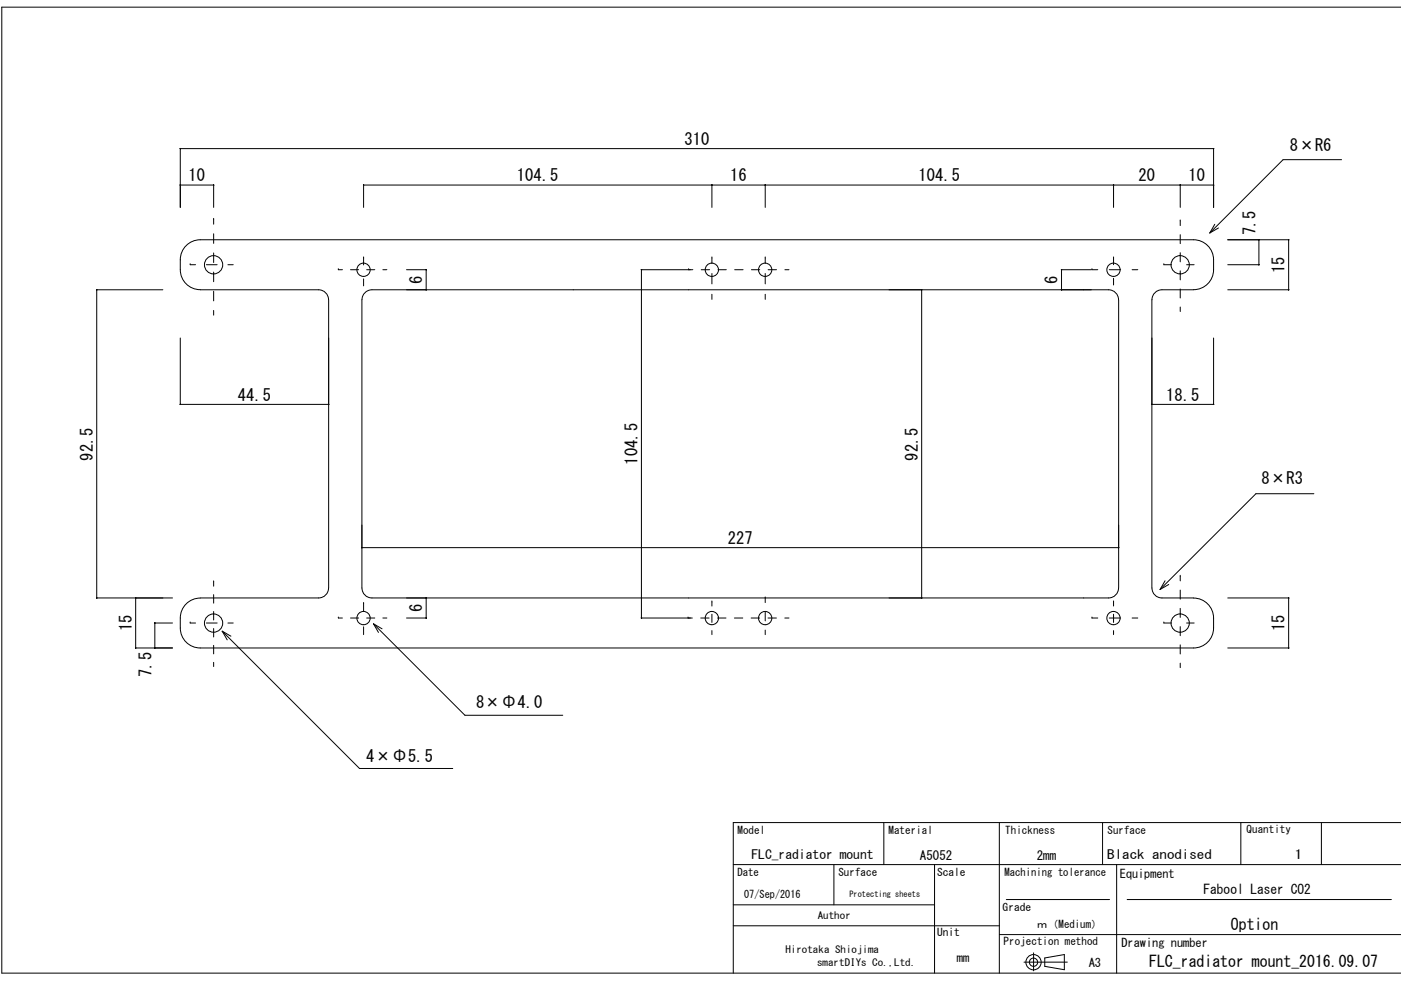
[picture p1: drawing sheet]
<svg xmlns="http://www.w3.org/2000/svg" width="297mm" height="210mm" viewBox="0 0 297 210" stroke-linecap="round" stroke-linejoin="round" font-family="sans-serif">
<g fill="none" stroke="#000" stroke-width=".21">
<path d="M297 1.5h-296.6v204.8h296.6M38.2 31.5h.1M38.2 39.2v.1M38.2 39.2h7.1M38.2 31.5v.1M45.3 39.2v.1M45.3 39.2v4.8M77.1 39.2v4.8M77.1 39.2h180.2M77.1 39.2v.1M150.9 39.2v.1M150.9 39.2v4.8"/>
<path d="M162.2 39.2v.1M162.2 39.2v4.8M162.3 39.2v.1M236.1 39.2v.1M236.1 39.2v4.8M250.2 39.2v.1M250.2 39.2v4.8M250.3 39.2v.1M257.3 31.5v.1M257.3 39.2v.1M284.4 33.9h-12.4l-15.5 15.5M38.2 44v-12.5h219.1v12.5"/>
<path d="M40.3 56.1h.1M40.3 56.1h1.2M43.8 56.1h2.2M45.3 46.5h.1M45.3 46.5v1M45.3 49.6v2M45.3 53.6v2.1M45.3 57.7v2M48.3 56.1h1.1M71.7 57.2h.1M71.7 57.2h.9M74.3 57.2h1.7"/>
<path d="M77.1 54.7h.1M77.1 54.7v1.5M77.1 59.1v1.5M77.7 57.2h1.8M81.2 57.2h.8M86.2 57.2h4.2M90.3 57.1v.1M90.4 57.1v4.4M90.4 57.2h.1M136 57.1v.1M136 57.2h10.9M136 57.1v74"/>
<path d="M136 57.2h.1M146 57.2h.1M148.7 57.2h1.8M150.9 54.7h.1M150.9 54.7v1.1M150.9 58v2.2M152.2 57.2h1.8M155.8 57.2h1.7M159.3 57.2h1.8M162.2 54.7h.1M162.2 54.7v1.1M162.2 58v2.2"/>
<path d="M162.9 57.2h1.7M166.4 57.2h.9M225 57.2h.1M225 57.1v4.4M225.1 57.2h6.3M225.1 57.1v.1M231.5 57.2h.1M231.5 57.2h1.2M235.2 57.2h2.4M236.1 54.7h.1M236.1 54.7v1.4M236.1 59v1.4"/>
<path d="M240 57.2h1.2M246.8 56.1h.1M246.8 56.1h1.6M250.2 46.9h.1M250.2 46.9v.9M250.2 49.8v1.9M250.2 53.6v1.9M250.2 57.4v1.9M251.6 56.1h1.6M257.6 47.6l-1.1 1.8M258.3 48.3l-1.8 1.1M260.3 56.1h6.6"/>
<path d="M260.3 50.8h12.9M266.9 50.8v.1M266.9 56.1v.1M266.9 50.8v5.4M273.2 50.8v.1M273.2 50.8v10.7M20.5 61.4v.1M20.5 61.4v65.4M20.5 61.4h14M20.6 61.4v.1M38.2 71.7v14.1l31.5-.1M45.3 61.8v2"/>
<path d="M45.3 65.8v1M69.7 63.6a2.12 2.12 0 0 0-2.2-2.2h-25a4.2 4.2 0 0 1-4.3-4.2 6.1 6.1 0 0 1 1-4.9 4.2 4.2 0 0 1 3.3-1.5h210.6a4.2 4.2 0 0 1 4.2 4.3 6.1 6.1 0 0 1-1 4.8 4.4 4.4 0 0 1-3.2 1.5h-6.7a2.15 2.15 0 0 0-2.2 2.2v61.1a2.1 2.1 0 0 0 2.2 2.1h6.7a4.3 4.3 0 0 1 4.2 4.2 6.1 6.1 0 0 1-1 4.9 4.2 4.2 0 0 1-3.2 1.5h-210.6a4.2 4.2 0 0 1-4.3-4.2 6.1 6.1 0 0 1 1-4.9 4.2 4.2 0 0 1 3.3-1.5h25a2.11 2.11 0 0 0 2.2-2.1M69.7 63.6v61.1M90.3 61.4v.1M90.4 61.4v.1M150.9 62.4v1.1M162.2 62.4v1.1M195.4 61.4v.1M195.4 61.4v65.4M225 61.4v.1M225.1 61.4v.1M237.2 63.6a2.12 2.12 0 0 0-2.2-2.2h-156.1a2.11 2.11 0 0 0-2.2 2.2v61.1a2.1 2.1 0 0 0 2.2 2.1h156.1a2.11 2.11 0 0 0 2.2-2.1"/>
<path d="M237.2 63.6v61.1M250.2 61.3v1.9M250.2 65.1v1M257.3 71.7v14.1l-13.1-.1M260.3 61.4h12.9M273.2 61.4v.1M38.2 85.7v.1M69.7 85.7v.1M244.2 85.7v.1M257.3 85.7v.1M76.7 116.1v.1M76.7 116.1h160.5"/>
<path d="M237.2 116.1v.1M278.6 104.7h-12.3l-20.3 20.3M20.5 126.8h.1M20.5 126.8h16.1M20.6 126.8h.1M28.7 126.7v.1M28.7 137.3v.1M28.8 137.4h7.8M28.8 126.7v10.7M32.8 132.1v5.3M32.8 132.1h3.8M32.9 132.1h.1"/>
<path d="M32.9 137.3v.1M40.3 132.1h.1M40.3 132.1h1.2M43.8 132.1h2.2M45.3 123.4h.1M45.3 123.4v.9M45.3 126.1v1.8M45.3 129.7v1.8M45.3 133.3v1.8M45.3 136.8v1.8M47.1 133.8l29.1 29.1h19.8M47.1 133.8l1.9 1.1"/>
<path d="M47.1 133.8l1.1 1.9M48.3 132.1h1.1M71.7 131h.1M71.7 131h.9M74.3 131h1.7M77.1 127.9h.1M77.1 127.9v1.7M77.1 132.9v1.6M77.7 131h1.8M79.2 132.3l19.4 19.4h20.7M79.2 132.3l1.8 1M79.2 132.3l1 1.8"/>
<path d="M81.2 131h.8M86.2 131h4.2M90.3 126.7v.1M90.3 131v.1M90.4 126.7v4.4M90.4 126.8h.1M90.4 131v.1M136 131v.1M136 131h10.8M145.9 131h.1M148.6 131h1.7M150.9 127.6h.1"/>
<path d="M150.9 127.6v.9M150.9 130.2v1.8M150.9 133.7v.8M152.1 131h1.8M155.7 131h1.8M159.3 131h1.8M162.2 126.8h.1M162.2 126.8v1M162.2 129.7v1.9M162.2 133.6v.9M162.8 131h1.8M166.4 131h.9"/>
<path d="M195.4 126.7v.1M231.5 131h.1M231.5 131h1.2M235.2 131h2.4M236.1 127.6h.1M236.1 127.6v.9M236.1 130.2v1.8M236.1 133.7v.8M240 131h1.2M246.8 132.1h.1M246.8 132.1h1.6M247 123.1l-1 1.9"/>
<path d="M247.8 123.9l-1.8 1.1M250.2 122.2h.1M250.2 122.2v1M250.2 125.1v1.9M250.2 129v1.9M250.2 132.9v1.9M250.2 136.7v2M251.6 132.1h1.6M260.3 126.8h12.9M260.3 137.4h12.9M273.2 126.7v.1M273.2 137.3v.1"/>
<path d="M273.2 126.7v10.7M45.3 140.4v.9M250.2 140.6v1M187.4 174.4v8.9M211.9 174.4v31.9M233.8 174.4v8.9M263.1 174.4v8.9M280.2 174.4v8.9M297 174.4h-141.5v31.9M155.5 191.8h42.6M155.5 183.3h141.5M155.5 196.3h56.4"/>
<path d="M176.8 183.3v8.5M198.1 183.3v23M211.9 198.2h85.1M213.4 190.7h21.8M236.7 183.3v23M239 190.7h56M217.1 204h9.2M219.1 202v3.8M221.5 203.1l4.2-.7v3.2l-4.2-.7z"/>
<circle cx="45.3" cy="56.1" r="1.94"/>
<circle cx="77.1" cy="57.2" r="1.41"/>
<circle cx="150.9" cy="57.2" r="1.41"/>
<circle cx="162.2" cy="57.2" r="1.41"/>
<circle cx="236.1" cy="57.2" r="1.41"/>
<circle cx="250.2" cy="56.1" r="1.94"/>
<circle cx="45.3" cy="132.1" r="1.94"/>
<circle cx="77.1" cy="131" r="1.41"/>
<circle cx="150.9" cy="131" r="1.41"/>
<circle cx="162.2" cy="131" r="1.41"/>
<circle cx="236.1" cy="131" r="1.41"/>
<circle cx="250.2" cy="132.1" r="1.94"/>
<circle cx="219.1" cy="204" r="1.62"/>
<circle cx="219.1" cy="204" r=".88"/>
</g>
<g font-size="3.5">
<text x="145.1" y="30.7">310</text>
<text x="273.5" y="32">8×R6</text>
<text x="40" y="38.5">10</text>
<text x="109.6" y="38.5">104.5</text>
<text x="154.8" y="38.5">16</text>
<text x="194.8" y="38.5">104.5</text>
<text x="241.4" y="38.5">20</text>
<text x="252" y="38.5">10</text>
<text x="266.2" y="49.9" transform="rotate(-90 266.2 49.9)">7.5</text>
<text x="272.4" y="57.9" transform="rotate(-90 272.4 57.9)">15</text>
<text x="89.5" y="60.2" transform="rotate(-90 89.5 60.2)">6</text>
<text x="224.2" y="60.2" transform="rotate(-90 224.2 60.2)">6</text>
<text x="50.4" y="85">44.5</text>
<text x="247.2" y="85">18.5</text>
<text x="19.7" y="97.7" transform="rotate(-90 19.7 97.7)">92.5</text>
<text x="135.1" y="98.5" transform="rotate(-90 135.1 98.5)">104.5</text>
<text x="194.6" y="97.7" transform="rotate(-90 194.6 97.7)">92.5</text>
<text x="267.4" y="102.7">8×R3</text>
<text x="154.3" y="115.4">227</text>
<text x="89.5" y="129.8" transform="rotate(-90 89.5 129.8)">6</text>
<text x="27.9" y="133.9" transform="rotate(-90 27.9 133.9)">15</text>
<text x="272.4" y="133.9" transform="rotate(-90 272.4 133.9)">15</text>
<text x="32.2" y="143.5" transform="rotate(-90 32.2 143.5)">7.5</text>
<text x="100.9" y="150.1">8×Φ4.0</text>
<text x="77.7" y="161.5">4×Φ5.5</text>
</g>
<g font-size="3.4">
<text x="261" y="197.1">Option</text>
<text x="243.6" y="205">FLC_radiator mount_2016.09.07</text>
</g>
<text font-size="2.8" x="255.2" y="189.5">Fabool Laser CO2</text>
<g font-size="2.7">
<text x="159.3" y="182.2">FLC_radiator mount</text>
<text x="195.1" y="182.3">A5052</text>
<text x="219.8" y="182.3">2mm</text>
<text x="234.8" y="182.1">Black anodised</text>
<text x="274.6" y="182.1">1</text>
</g>
<g font-size="2.5">
<text x="237.4" y="186.1">Equipment</text>
<text x="202.9" y="203.9">mm</text>
<text x="237.8" y="200.8">Drawing number</text>
<text x="230.8" y="204.9">A3</text>
</g>
<g font-size="2.3">
<text x="156.4" y="176.8">Model</text>
<text x="188.4" y="176.8">Material</text>
<text x="213.1" y="176.8">Thickness</text>
<text x="234.8" y="176.8">Surface</text>
<text x="264.3" y="176.6">Quantity</text>
<text x="156.3" y="185.7">Date</text>
<text x="177.8" y="185.7">Surface</text>
<text x="198.7" y="185.7">Scale</text>
<text x="213" y="185.7">Machining tolerance</text>
<text x="157.8" y="190.5">07/Sep/2016</text>
<text x="212.6" y="193.2">Grade</text>
<text x="219.8" y="196.8">ｍ（Medium）</text>
<text x="198.7" y="198.6">Unit</text>
<text x="212.8" y="200.4">Projection method</text>
</g>
<g font-size="2.1">
<text x="173.4" y="194.9">Author</text>
<text x="166.5" y="202">Hirotaka Shiojima</text>
<text x="173.2" y="204.7">smartDIYs Co.,Ltd.</text>
</g>
<text font-size="1.8" x="180.1" y="190.1">Protecting sheets</text>
</svg>
